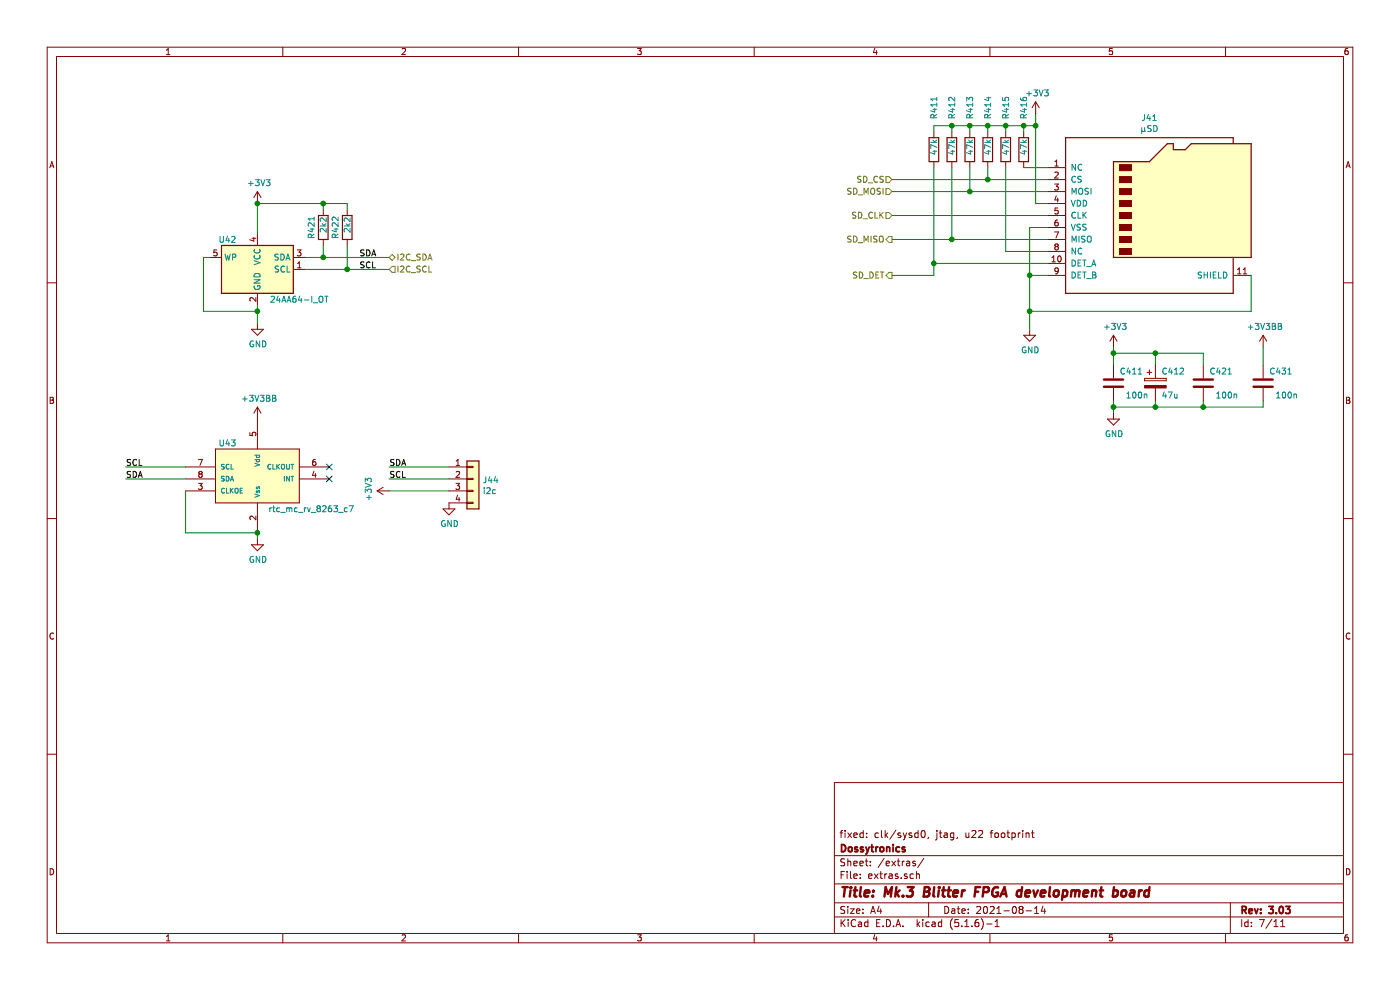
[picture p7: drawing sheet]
EESchema Schematic File Version 4
EELAYER 30 0
EELAYER END
$Descr A4 11693 8268
encoding utf-8
Sheet 7 11
Title "Mk.3 Blitter FPGA development board"
Date "2021-08-14"
Rev "3.03"
Comp "Dossytronics"
Comment1 "fixed: clk/sysd0, jtag, u22 footprint"
Comment2 ""
Comment3 ""
Comment4 ""
$EndDescr
$Comp
L micro_sd_card_det_d3d:Micro_SD_Card_Det_my J41
U 1 1
P 9650 1800
F 0 "J41" H 9600 2617 50  0000 C CNN
F 1 "μSD" H 9600 2526 50  0000 C CNN
F 2 "mk3blit:hirose_micro_sd_card_socket" H 11700 2500 50  0001 C CNN
F 3 "https://www.hirose.com/product/en/download_file/key_name/DM3/category/Catalog/doc_file_id/49662/?file_category_id=4&item_id=195&is_series=1" H 9650 1900 50  0001 C CNN
	1    9650 1800
	1    0    0    -1  
$EndComp
$Comp
L Device:R R416
U 1 1
P 8550 1250
F 0 "R416" V 8550 1500 50  0000 L CNN
F 1 "47k" V 8550 1200 50  0000 L CNN
F 2 "Resistors_SMD:R_0805" V 8480 1250 50  0001 C CNN
F 3 "~" H 8550 1250 50  0001 C CNN
	1    8550 1250
	1    0    0    -1  
$EndComp
$Comp
L Device:R R415
U 1 1
P 8400 1250
F 0 "R415" V 8400 1500 50  0000 L CNN
F 1 "47k" V 8400 1200 50  0000 L CNN
F 2 "Resistors_SMD:R_0805" V 8330 1250 50  0001 C CNN
F 3 "~" H 8400 1250 50  0001 C CNN
	1    8400 1250
	1    0    0    -1  
$EndComp
$Comp
L Device:R R414
U 1 1
P 8250 1250
F 0 "R414" V 8250 1500 50  0000 L CNN
F 1 "47k" V 8250 1200 50  0000 L CNN
F 2 "Resistors_SMD:R_0805" V 8180 1250 50  0001 C CNN
F 3 "~" H 8250 1250 50  0001 C CNN
	1    8250 1250
	1    0    0    -1  
$EndComp
$Comp
L Device:R R413
U 1 1
P 8100 1250
F 0 "R413" V 8100 1500 50  0000 L CNN
F 1 "47k" V 8100 1200 50  0000 L CNN
F 2 "Resistors_SMD:R_0805" V 8030 1250 50  0001 C CNN
F 3 "~" H 8100 1250 50  0001 C CNN
	1    8100 1250
	1    0    0    -1  
$EndComp
$Comp
L Device:R R412
U 1 1
P 7950 1250
F 0 "R412" V 7950 1500 50  0000 L CNN
F 1 "47k" V 7950 1200 50  0000 L CNN
F 2 "Resistors_SMD:R_0805" V 7880 1250 50  0001 C CNN
F 3 "~" H 7950 1250 50  0001 C CNN
	1    7950 1250
	1    0    0    -1  
$EndComp
Wire Wire Line
	8550 1400 8750 1400
Wire Wire Line
	8750 1900 8600 1900
Wire Wire Line
	8750 2100 8400 2100
Wire Wire Line
	8400 2100 8400 1400
Wire Wire Line
	8750 1700 8650 1700
Wire Wire Line
	8650 1700 8650 1050
Wire Wire Line
	8650 1050 8550 1050
Wire Wire Line
	7950 1050 7950 1100
Wire Wire Line
	8100 1100 8100 1050
Connection ~ 8100 1050
Wire Wire Line
	8100 1050 7950 1050
Wire Wire Line
	8250 1100 8250 1050
Connection ~ 8250 1050
Wire Wire Line
	8250 1050 8100 1050
Wire Wire Line
	8400 1100 8400 1050
Connection ~ 8400 1050
Wire Wire Line
	8400 1050 8250 1050
Wire Wire Line
	8550 1100 8550 1050
Connection ~ 8550 1050
Wire Wire Line
	8550 1050 8400 1050
Wire Wire Line
	8750 1500 8250 1500
Wire Wire Line
	8250 1500 8250 1400
Wire Wire Line
	8750 1600 8100 1600
Wire Wire Line
	8100 1600 8100 1400
Wire Wire Line
	8750 2000 7950 2000
Wire Wire Line
	7950 2000 7950 1400
$Comp
L Device:R R411
U 1 1
P 7800 1250
F 0 "R411" V 7800 1500 50  0000 L CNN
F 1 "47k" V 7800 1200 50  0000 L CNN
F 2 "Resistors_SMD:R_0805" V 7730 1250 50  0001 C CNN
F 3 "~" H 7800 1250 50  0001 C CNN
	1    7800 1250
	1    0    0    -1  
$EndComp
Wire Wire Line
	7800 2300 7800 2200
Wire Wire Line
	7800 1100 7800 1050
Wire Wire Line
	7800 1050 7950 1050
Connection ~ 7950 1050
Wire Wire Line
	10450 2300 10450 2600
Wire Wire Line
	10450 2600 8600 2600
Connection ~ 8600 2600
Wire Wire Line
	8600 2600 8600 2750
$Comp
L power:GND #PWR0157
U 1 1
P 8600 2750
F 0 "#PWR0157" H 8600 2500 50  0001 C CNN
F 1 "GND" H 8605 2577 50  0000 C CNN
F 2 "" H 8600 2750 50  0001 C CNN
F 3 "" H 8600 2750 50  0001 C CNN
	1    8600 2750
	1    0    0    -1  
$EndComp
Wire Wire Line
	8650 1050 8650 950 
Connection ~ 8650 1050
Wire Wire Line
	8250 1500 7450 1500
Connection ~ 8250 1500
Wire Wire Line
	8100 1600 7450 1600
Connection ~ 8100 1600
Wire Wire Line
	8750 1800 7450 1800
Wire Wire Line
	7950 2000 7450 2000
Connection ~ 7950 2000
Wire Wire Line
	7800 2300 7450 2300
Text HLabel 7450 1500 0    50   Input ~ 0
SD_CS
Text HLabel 7450 1600 0    50   Input ~ 0
SD_MOSI
Text HLabel 7450 1800 0    50   Input ~ 0
SD_CLK
Text HLabel 7450 2000 0    50   Output ~ 0
SD_MISO
Text HLabel 7450 2300 0    50   Output ~ 0
SD_DET
$Comp
L Device:C C411
U 1 1
P 9300 3200
F 0 "C411" H 9350 3300 50  0000 L CNN
F 1 "100n" H 9400 3100 50  0000 L CNN
F 2 "Capacitors_SMD:C_0805" H 9338 3050 50  0001 C CNN
F 3 "~" H 9300 3200 50  0001 C CNN
	1    9300 3200
	1    0    0    -1  
$EndComp
$Comp
L Device:CP C412
U 1 1
P 9650 3200
F 0 "C412" H 9700 3300 50  0000 L CNN
F 1 "47u" H 9700 3100 50  0000 L CNN
F 2 "Capacitors_SMD:C_0805" H 9688 3050 50  0001 C CNN
F 3 "~" H 9650 3200 50  0001 C CNN
	1    9650 3200
	1    0    0    -1  
$EndComp
$Comp
L power:GND #PWR0162
U 1 1
P 9300 3450
F 0 "#PWR0162" H 9300 3200 50  0001 C CNN
F 1 "GND" H 9305 3277 50  0000 C CNN
F 2 "" H 9300 3450 50  0001 C CNN
F 3 "" H 9300 3450 50  0001 C CNN
	1    9300 3450
	1    0    0    -1  
$EndComp
Wire Wire Line
	9300 3450 9300 3400
Wire Wire Line
	9300 3050 9300 2950
Wire Wire Line
	9300 3400 9650 3400
Wire Wire Line
	9650 3400 9650 3350
Connection ~ 9300 3400
Wire Wire Line
	9300 3400 9300 3350
Wire Wire Line
	9650 3050 9650 2950
Wire Wire Line
	9650 2950 9300 2950
Connection ~ 9300 2950
Wire Wire Line
	9300 2950 9300 2900
$Comp
L power:+3V3 #PWR0152
U 1 1
P 9300 2900
F 0 "#PWR0152" H 9300 2750 50  0001 C CNN
F 1 "+3V3" H 9315 3073 50  0000 C CNN
F 2 "" H 9300 2900 50  0001 C CNN
F 3 "" H 9300 2900 50  0001 C CNN
	1    9300 2900
	1    0    0    -1  
$EndComp
$Comp
L power:+3V3 #PWR0170
U 1 1
P 8650 950
F 0 "#PWR0170" H 8650 800 50  0001 C CNN
F 1 "+3V3" H 8665 1123 50  0000 C CNN
F 2 "" H 8650 950 50  0001 C CNN
F 3 "" H 8650 950 50  0001 C CNN
	1    8650 950 
	1    0    0    -1  
$EndComp
$Comp
L 24aa64-i-ot:24AA64-I_OT U?
U 1 1
P 2150 2250
AR Path="/6072DD3D/6225AAC9" Ref="U?"  Part="1" 
AR Path="/6050C530/6225AAC9" Ref="U42"  Part="1" 
F 0 "U42" H 1900 2500 50  0000 C CNN
F 1 "24AA64-I_OT" H 2500 2000 50  0000 C CNN
F 2 "TO_SOT_Packages_SMD:SOT-23-5" H 2150 2250 50  0001 C CNN
F 3 "http://ww1.microchip.com/downloads/en/DeviceDoc/21189T.pdf" H 2150 2250 50  0001 C CNN
	1    2150 2250
	1    0    0    -1  
$EndComp
$Comp
L power:GND #PWR?
U 1 1
P 2150 2700
AR Path="/6072DD3D/6225AACF" Ref="#PWR?"  Part="1" 
AR Path="/6050C530/6225AACF" Ref="#PWR0202"  Part="1" 
F 0 "#PWR0202" H 2150 2450 50  0001 C CNN
F 1 "GND" H 2155 2527 50  0000 C CNN
F 2 "" H 2150 2700 50  0001 C CNN
F 3 "" H 2150 2700 50  0001 C CNN
	1    2150 2700
	1    0    0    -1  
$EndComp
Wire Wire Line
	1750 2150 1700 2150
Wire Wire Line
	1700 2150 1700 2600
Wire Wire Line
	1700 2600 2150 2600
Wire Wire Line
	2150 2600 2150 2550
Wire Wire Line
	2150 2600 2150 2700
Connection ~ 2150 2600
$Comp
L power:+3V3 #PWR?
U 1 1
P 2150 1700
AR Path="/6072DD3D/6225AADB" Ref="#PWR?"  Part="1" 
AR Path="/6050C530/6225AADB" Ref="#PWR0204"  Part="1" 
F 0 "#PWR0204" H 2150 1550 50  0001 C CNN
F 1 "+3V3" H 2165 1873 50  0000 C CNN
F 2 "" H 2150 1700 50  0001 C CNN
F 3 "" H 2150 1700 50  0001 C CNN
	1    2150 1700
	1    0    0    -1  
$EndComp
$Comp
L Device:R R?
U 1 1
P 2700 1900
AR Path="/6072DD3D/6225AAE1" Ref="R?"  Part="1" 
AR Path="/6050C530/6225AAE1" Ref="R421"  Part="1" 
F 0 "R421" V 2600 1800 50  0000 L CNN
F 1 "2k2" V 2700 1850 50  0000 L CNN
F 2 "Resistors_SMD:R_0805" V 2630 1900 50  0001 C CNN
F 3 "~" H 2700 1900 50  0001 C CNN
	1    2700 1900
	1    0    0    -1  
$EndComp
$Comp
L Device:R R?
U 1 1
P 2900 1900
AR Path="/6072DD3D/6225AAE7" Ref="R?"  Part="1" 
AR Path="/6050C530/6225AAE7" Ref="R422"  Part="1" 
F 0 "R422" V 2800 1800 50  0000 L CNN
F 1 "2k2" V 2900 1850 50  0000 L CNN
F 2 "Resistors_SMD:R_0805" V 2830 1900 50  0001 C CNN
F 3 "~" H 2900 1900 50  0001 C CNN
	1    2900 1900
	1    0    0    -1  
$EndComp
Wire Wire Line
	2150 1700 2700 1700
Wire Wire Line
	2900 1700 2900 1750
Wire Wire Line
	2700 1750 2700 1700
Connection ~ 2700 1700
Wire Wire Line
	2700 1700 2900 1700
Wire Wire Line
	2150 1950 2150 1700
Connection ~ 2150 1700
Wire Wire Line
	2550 2150 2700 2150
Wire Wire Line
	2550 2250 2900 2250
Wire Wire Line
	2700 2050 2700 2150
Connection ~ 2700 2150
Wire Wire Line
	2700 2150 3250 2150
Wire Wire Line
	2900 2050 2900 2250
Connection ~ 2900 2250
Wire Wire Line
	2900 2250 3250 2250
Text HLabel 3250 2150 2    50   BiDi ~ 0
I2C_SDA
Text HLabel 3250 2250 2    50   Input ~ 0
I2C_SCL
$Comp
L rtc_mc_rv_8263-c7:rtc_mc_rv_8263_c7 U?
U 1 1
P 2150 4200
AR Path="/6072DD3D/6225AAFE" Ref="U?"  Part="1" 
AR Path="/6050C530/6225AAFE" Ref="U43"  Part="1" 
F 0 "U43" H 1900 4700 50  0000 C CNN
F 1 "rtc_mc_rv_8263_c7" H 2600 4150 50  0000 C CNN
F 2 "microcrystalag:8pin_mini_rtc" H 2150 4200 50  0001 C CNN
F 3 "" H 2150 4200 50  0001 C CNN
	1    2150 4200
	1    0    0    -1  
$EndComp
$Comp
L +3v3_BB:+3V3BB #PWR0213
U 1 1
P 2150 3500
F 0 "#PWR0213" H 2150 3350 50  0001 C CNN
F 1 "+3V3BB" H 2165 3673 50  0000 C CNN
F 2 "" H 2150 3500 50  0001 C CNN
F 3 "" H 2150 3500 50  0001 C CNN
	1    2150 3500
	1    0    0    -1  
$EndComp
$Comp
L power:GND #PWR0214
U 1 1
P 2150 4500
F 0 "#PWR0214" H 2150 4250 50  0001 C CNN
F 1 "GND" H 2155 4327 50  0000 C CNN
F 2 "" H 2150 4500 50  0001 C CNN
F 3 "" H 2150 4500 50  0001 C CNN
	1    2150 4500
	1    0    0    -1  
$EndComp
Text Label 3000 2150 0    50   ~ 0
SDA
Text Label 3000 2250 0    50   ~ 0
SCL
Text Label 1050 4000 0    50   ~ 0
SDA
Text Label 1050 3900 0    50   ~ 0
SCL
Wire Wire Line
	1050 3900 1550 3900
Wire Wire Line
	1550 4100 1550 4450
Wire Wire Line
	1550 4450 2150 4450
Wire Wire Line
	2150 4500 2150 4450
Connection ~ 2150 4450
NoConn ~ 2750 4000
NoConn ~ 2750 3900
$Comp
L Device:C C421
U 1 1
P 10050 3200
F 0 "C421" H 10100 3300 50  0000 L CNN
F 1 "100n" H 10150 3100 50  0000 L CNN
F 2 "Capacitors_SMD:C_0805" H 10088 3050 50  0001 C CNN
F 3 "~" H 10050 3200 50  0001 C CNN
	1    10050 3200
	1    0    0    -1  
$EndComp
Wire Wire Line
	9650 3400 10050 3400
Wire Wire Line
	10050 3400 10050 3350
Connection ~ 9650 3400
Wire Wire Line
	10050 3050 10050 2950
Wire Wire Line
	10050 2950 9650 2950
Connection ~ 9650 2950
$Comp
L Device:C C431
U 1 1
P 10550 3200
F 0 "C431" H 10600 3300 50  0000 L CNN
F 1 "100n" H 10650 3100 50  0000 L CNN
F 2 "Capacitors_SMD:C_0805" H 10588 3050 50  0001 C CNN
F 3 "~" H 10550 3200 50  0001 C CNN
	1    10550 3200
	1    0    0    -1  
$EndComp
Wire Wire Line
	10050 3400 10550 3400
Wire Wire Line
	10550 3400 10550 3350
Connection ~ 10050 3400
$Comp
L +3v3_BB:+3V3BB #PWR0225
U 1 1
P 10550 2900
F 0 "#PWR0225" H 10550 2750 50  0001 C CNN
F 1 "+3V3BB" H 10565 3073 50  0000 C CNN
F 2 "" H 10550 2900 50  0001 C CNN
F 3 "" H 10550 2900 50  0001 C CNN
	1    10550 2900
	1    0    0    -1  
$EndComp
Wire Wire Line
	10550 3050 10550 2900
Wire Wire Line
	1050 4000 1550 4000
$Comp
L Connector_Generic:Conn_01x04 J44
U 1 1
P 3950 4000
F 0 "J44" H 4030 3992 50  0000 L CNN
F 1 "i2c" H 4030 3901 50  0000 L CNN
F 2 "Connector_PinHeader_2.54mm:PinHeader_1x04_P2.54mm_Vertical" H 3950 4000 50  0001 C CNN
F 3 "~" H 3950 4000 50  0001 C CNN
	1    3950 4000
	1    0    0    -1  
$EndComp
Text Label 3250 3900 0    50   ~ 0
SDA
Text Label 3250 4000 0    50   ~ 0
SCL
Wire Wire Line
	3250 4000 3750 4000
Wire Wire Line
	3250 3900 3750 3900
$Comp
L power:+3V3 #PWR?
U 1 1
P 3250 4100
AR Path="/6072DD3D/62284682" Ref="#PWR?"  Part="1" 
AR Path="/6050C530/62284682" Ref="#PWR0226"  Part="1" 
F 0 "#PWR0226" H 3250 3950 50  0001 C CNN
F 1 "+3V3" H 3265 4273 50  0000 C CNN
F 2 "" H 3250 4100 50  0001 C CNN
F 3 "" H 3250 4100 50  0001 C CNN
	1    3250 4100
	0    -1   -1   0   
$EndComp
$Comp
L power:GND #PWR?
U 1 1
P 3750 4200
AR Path="/6072DD3D/62284BA9" Ref="#PWR?"  Part="1" 
AR Path="/6050C530/62284BA9" Ref="#PWR0227"  Part="1" 
F 0 "#PWR0227" H 3750 3950 50  0001 C CNN
F 1 "GND" H 3755 4027 50  0000 C CNN
F 2 "" H 3750 4200 50  0001 C CNN
F 3 "" H 3750 4200 50  0001 C CNN
	1    3750 4200
	1    0    0    -1  
$EndComp
Wire Wire Line
	3750 4100 3250 4100
Wire Wire Line
	8600 1900 8600 2300
Wire Wire Line
	8750 2300 8600 2300
Connection ~ 8600 2300
Wire Wire Line
	8600 2300 8600 2600
Wire Wire Line
	8750 2200 7800 2200
Connection ~ 7800 2200
Wire Wire Line
	7800 2200 7800 1400
$EndSCHEMATC
